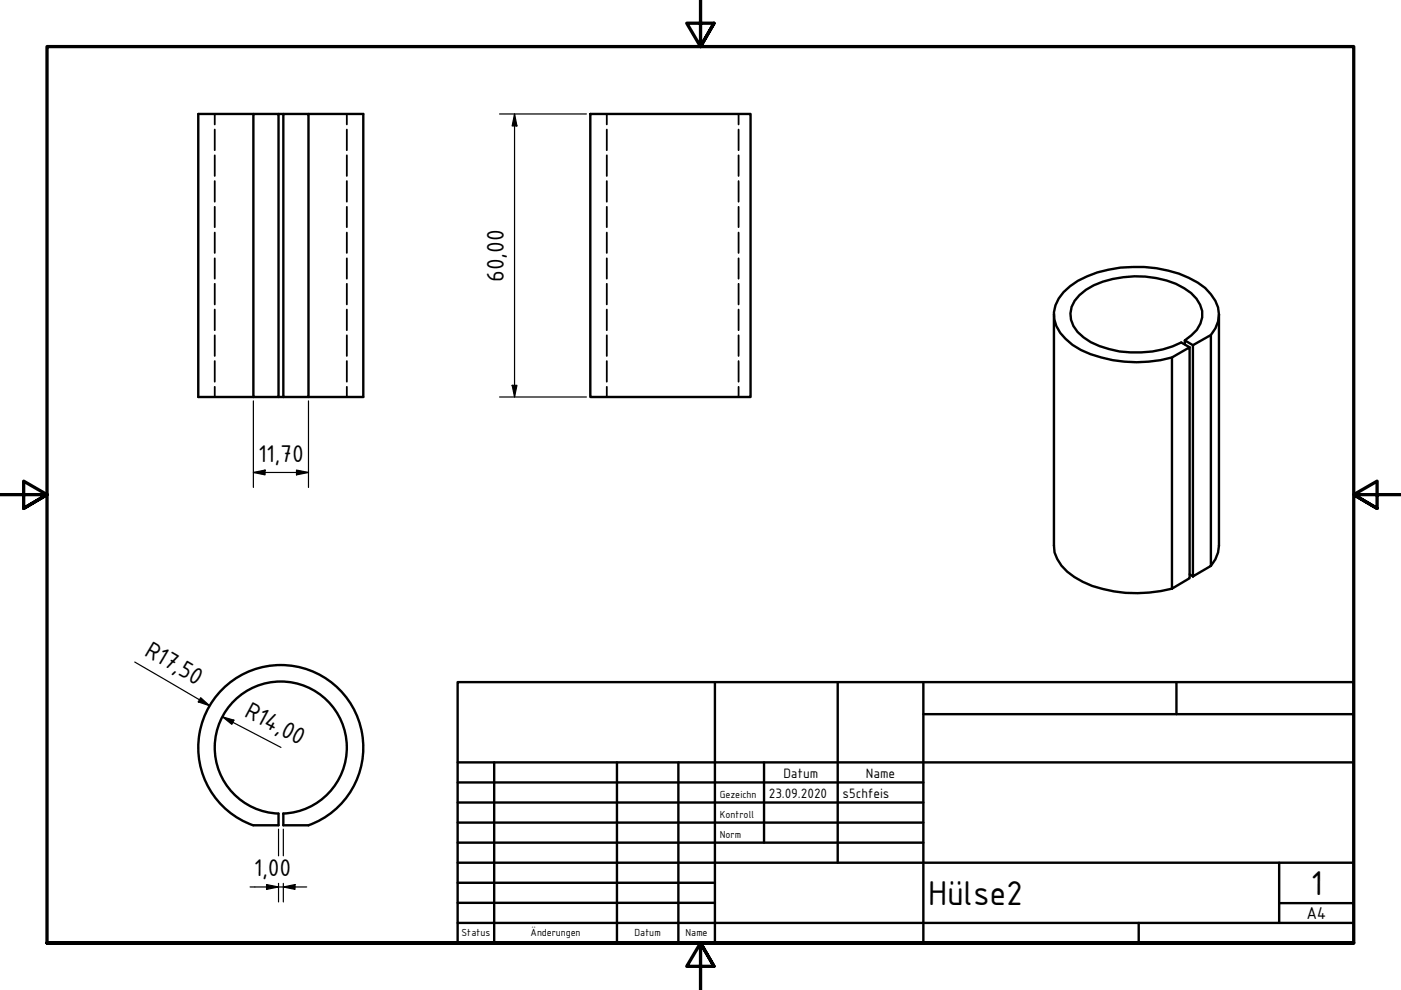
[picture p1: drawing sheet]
<svg xmlns="http://www.w3.org/2000/svg" width="297mm" height="210mm" viewBox="0 0 297 210" stroke-linecap="round" stroke-linejoin="round" font-family="sans-serif">
<!-- layer: Verdeckt (ISO) -->
<g fill="none" stroke="#000" stroke-width=".38">
<path d="M45.5 24.2v2.2M45.5 27.5v4.3M45.5 32.9v4.4M45.5 38.4v4.4M73.5 24.2v2.2M73.5 27.5v4.3M73.5 32.9v4.4M73.5 38.4v4.4M128.7 24.2v2.2M128.7 27.5v4.3M128.7 32.9v4.4M128.7 38.4v4.4"/>
<path d="M156.6 24.2v2.2M156.6 27.5v4.3M156.6 32.9v4.4M156.6 38.4v4.4M45.5 43.9v4.3M45.5 49.3v4.3M45.5 54.8v4.3M73.5 43.9v4.3M73.5 49.3v4.3M73.5 54.8v4.3M128.7 43.9v4.3M128.7 49.3v4.3"/>
<path d="M128.7 54.8v4.3M156.6 43.9v4.3M156.6 49.3v4.3M156.6 54.8v4.3M45.5 60.2v4.4M45.5 65.6v4.4M45.5 71.1v4.4M45.5 76.6v4.3M73.5 60.2v4.4M73.5 65.6v4.4M73.5 71.1v4.4M73.5 76.6v4.3"/>
<path d="M128.7 60.2v4.4M128.7 65.6v4.4M128.7 71.1v4.4M128.7 76.6v4.3M156.6 60.2v4.4M156.6 65.6v4.4M156.6 71.1v4.4M156.6 76.6v4.3M45.5 82v2.2M73.5 82v2.2M128.7 82v2.2M156.6 82v2.2"/>
</g>
<!-- layer: Sichtbar (ISO) -->
<g fill="none" stroke="#000" stroke-width=".51">
<path d="M53.7 24.2h5.4v60h-5.4zM53.7 24.2h-11.7v60h11.7M59.1 24.2h1M60.1 24.2h5.3v60h-5.3zM65.4 24.2h11.6v60h-11.6M125.2 24.2h33.9v60h-33.9zM223.5 66.6v49.1a8 8 0 0 0 4.3 6.6 25.7 25.7 0 0 0 15.8 3.3l4.9-.8M248.5 75.8l3.7-2.2v49l-3.7 2.2zM251.2 72.2a7.1 7.1 0 0 0 3.7-4.9 6.4 6.4 0 0 0-3.8-6.2 21.4 21.4 0 0 0-20.8 .3 6.2 6.2 0 0 0-3.2 6.4 7.8 7.8 0 0 0 4.2 4.8 22.3 22.3 0 0 0 19.1 0l1.8 1M251.2 73v-.8l1.7 1M252.9 73.2l3.8-2.2v49l-3.8 2.2zM256.7 71a6.3 6.3 0 0 0 0-8.6 15.5 15.5 0 0 0-9.1-5 27.1 27.1 0 0 0-19.1 2.1 9.5 9.5 0 0 0-5 6.7 7.1 7.1 0 0 0 2.4 5.7 15.7 15.7 0 0 0 7.6 3.9 28.1 28.1 0 0 0 15 0"/>
<path d="M258.4 66.6v49.1l-.1 1.4-.6 1.5-1 1.4M59.1 84.2h1M252.2 121.8l.7 .4M53.7 175a17.5 17.5 0 0 1-8.2-26.9 17.5 17.5 0 0 1 28.1 0 17.5 17.5 0 0 1-8.2 26.9M53.7 175h5.4l-.1-2.5a14 14 0 0 1-11.5-21.1 14 14 0 0 1 24.1 0 14 14 0 0 1-11.6 21.1l.1 2.5h5.3"/>
</g>
<!-- layer: Rahmen (ISO) -->
<path d="M148.5 -.1v10l-2.9-5h5.8l-2.9 5 2.9-5M0 104.9h10l-5-2.9v5.8l5-2.9-5 2.9M297 104.9h-10l5-2.9v5.8l-5-2.9 5 2.9M10 199.9v-190h277v190h-277h277M151.4 204.9l-2.9-5 2.9 5h-5.8l2.9-5v10" fill="none" stroke="#000" stroke-width=".7"/>
<!-- layer: Titel (ISO) -->
<g fill="none" stroke="#000" stroke-width=".51">
<path d="M97 144.6h190v55.3h-190zM151.6 144.6v55.3M177.6 144.6v38.3M195.8 151.4h91.2M195.8 144.6v55.3M249.4 144.6v6.8M97 165.9h98.8M97 170.2h98.8M97 174.4h98.8M97 178.7h98.8M97 161.6h190M104.8 161.6v38.3"/>
<path d="M130.8 161.6v38.3M143.8 161.6v38.3M162 161.6v17.1M97 195.7h190M97 182.9h190M97 187.2h54.6M97 191.4h54.6M241.4 195.7v4.2M271.2 191.5h15.8M271.2 182.9v12.8"/>
</g>
<g fill="none" stroke="#000" stroke-width=".25">
<path d="M105.9 24.2h18.4M109.1 24.2l.5 2.5h-1zM109.1 24.2v60M53.7 85v18.3M62.9 99.7l2.5 .5-2.5 .5zM65.4 85v18.3M105.9 84.2h18.4M108.6 81.7h1l-.5 2.5zM53.7 100.2l2.5-.5v1zM53.7 100.2h11.7M28.6 140.4l15.8 9.2M42.5 147.9l1.9 1.7-2.4-.8z"/>
<path d="M47.2 152l2.4 .7-.5 .9zM47.2 152l12.4 6.5M59.1 175.8v5.7M60.1 175.8v5.7M53 188.1h12M56.5 187.6l2.6 .5-2.6 .5zM59.1 187.3v3.9M60.1 188.1l2.4-.5v1zM60.1 187.3v3.9"/>
</g>
<g fill="#000">
<path d="M109.1 24.2l.5 2.5h-1z" fill-rule="evenodd"/>
<path d="M53.7 100.2l2.5-.5v1z" fill-rule="evenodd"/>
<path d="M108.6 81.7h1l-.5 2.5z" fill-rule="evenodd"/>
<path d="M62.9 99.7l2.5 .5-2.5 .5z" fill-rule="evenodd"/>
<path d="M42.5 147.9l1.9 1.7-2.4-.8z" fill-rule="evenodd"/>
<path d="M47.2 152l2.4 .7-.5 .9z" fill-rule="evenodd"/>
<path d="M56.5 187.6l2.6 .5-2.6 .5z" fill-rule="evenodd"/>
<path d="M60.1 188.1l2.4-.5v1z" fill-rule="evenodd"/>
</g>
<g font-size="7.9">
<text x="196.8" y="191.8">Hülse2</text>
<text x="277.9" y="189.7">1</text>
</g>
<g font-size="5.5">
<text x="106.8" y="59.7" transform="rotate(-90 106.8 59.7)">60,00</text>
<text x="54.7" y="97.9">11,70</text>
<text x="30.4" y="138.8" transform="rotate(30 30.4 138.8)">R17,50</text>
<text x="51.6" y="151.7" transform="rotate(28 51.6 151.7)">R14,00</text>
<text x="53.8" y="185.8">1,00</text>
</g>
<text font-size="3.9" x="277" y="194.9">A4</text>
<g font-size="3.1">
<text x="166.1" y="164.9">Datum</text>
<text x="183.6" y="164.9">Name</text>
<text x="163" y="169.1">23.09.2020</text>
<text x="178.6" y="169.1">s5chfeis</text>
</g>
<g font-size="2.3">
<text x="152.6" y="169.1">Gezeichn</text>
<text x="152.6" y="173.4">Kontroll</text>
<text x="152.6" y="177.6">Norm</text>
<text x="97.9" y="198.5">Status</text>
<text x="112.5" y="198.5">Änderungen</text>
<text x="134.6" y="198.5">Datum</text>
<text x="145.4" y="198.5">Name</text>
</g>
</svg>
